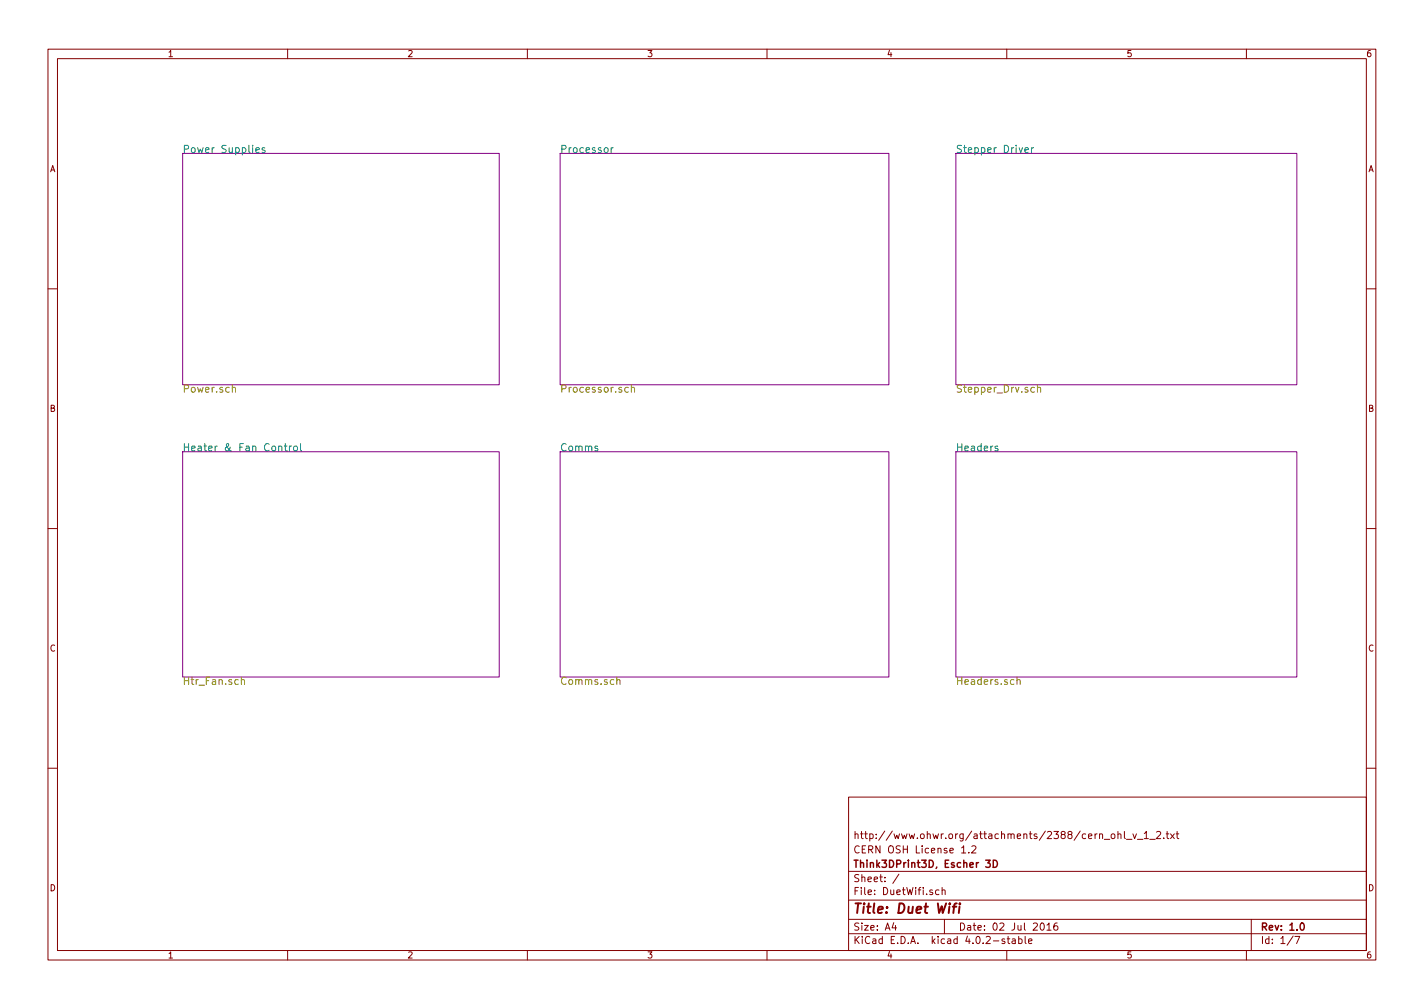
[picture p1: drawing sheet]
<svg xmlns="http://www.w3.org/2000/svg" width="297mm" height="210mm" viewBox="0 0 297 210" stroke-linecap="round" stroke-linejoin="round" font-family="sans-serif">
<g fill="none" stroke="#840000" stroke-width=".21">
<path d="M10 10.3h277v189.9h-277zM12 12.2h273v186.1h-273zM60 10.3v1.9M110 10.3v1.9M160 10.3v1.9M210 10.3v1.9M260 10.3v1.9M10 60.2h2M285 60.2h2M10 110.3h2M285 110.3h2M10 160.2h2"/>
<path d="M177 166.3h108v32h-108zM200.6 176.9l.4-.5v1.5M200.6 177.9h.8M202.1 177.8v.1M202.7 176.6l.6-.2 .3 .5-1 1h1M231.9 174.1l.2-.2 .4 .2 .1 .5-.2 .2-.3 .1-.2-.1zM233.2 174.1l.2-.2 .4 .1v.9M233.2 173.4v1.5M234.5 173.4v1.3l.2 .2M235 175.1h1.1M236.3 173.9l.4 1 .4-1M237.3 175.1h1.1"/>
<path d="M238.7 173.9l.4-.5v1.5M238.7 174.9h.8M239.8 175.1h1.2M241.2 173.6l.6-.2 .3 .5-.9 1h.9M242.7 174.8v.1M243.3 173.9h.5M243.5 173.4v1.3l.3 .2M244.2 173.9l.8 1M245 173.9l-.8 1M245.3 173.9h.6M245.5 173.4v1.3l.4 .2M285 160.2h2"/>
<path d="M60 198.3v1.9M110 198.3v1.9M160 198.3v1.9M177 194.8h108M177 191.8h108M177 187.8h108M177 181.8h108M186.4 192.5l-.3 1h.9M186.8 193v1M187.5 182.3l-1.3 2M195.9 185.7l-.5-.1-.3 .3 .1 .6 .2 .1 .5-.1M196.5 185.7l.2-.1 .4 .1 .1 .9"/>
<path d="M196.5 185.1v1.5M197 191.8v3M209.6 195.9l-.4-.1-.2 .2 .1 .3 .5 .1v.3h-.6M210 198.3v1.9M210.1 195.8h.5M210.3 195.3v1.3l.3 .2M211.2 195.9h.5l.1 .9M211.8 196.2l-.5 .1-.2 .2 .2 .3 .5-.1M212.5 195.9l.4-.1 .3 .3-.1 .6h-.6M212.5 195.3v1.5M213.8 195.3v1.3l.2 .2M214.6 196.3l.7-.1-.1-.3-.4-.1-.2 .2v.7h.6"/>
<path d="M217.1 192.7l.2-.2a.8 .8 0 0 1 .5 .8 .8 .8 0 0 1-.5 .7l-.3-.5zM218.4 193l.4-.5v1.5M218.4 194h.9M220.5 192.5l-.4 .1a1.11 1.11 0 0 0-.1 1.3l.4 .1 .2-.1 .1-.5-.3-.3-.4 .1-.2 .2M260 198.3v1.9M261 191.8v6.5M269.7 195.2l-1.2 2M270.1 195.3h1l-.6 1.5"/>
</g>
<path d="M205.6 179.4h1l-.6 .6 .5 .1v.7l-.2 .1-.7-.1M207.2 179.4a.76 .76 0 0 1 .9 .8 .76 .76 0 0 1-.9 .7zM271.3 192.7l.3-.2a.8 .8 0 0 1 .5 .8 .8 .8 0 0 1-.5 .7l-.4-.5z" fill="none" stroke="#840000" stroke-width=".3"/>
<path d="M198.7 189.1h.8M199.6 188.4l-.4 .1-.1 .2-.2 1.7M200.2 189.1l-.2 1.3M200.2 188.4v.2l.1-.1-.1-.1v.2" fill="none" stroke="#840000" stroke-width=".41"/>
<path d="M38.1 32h66v48.3h-66zM116.8 32h68.6v48.3h-68.6zM199.4 32h71.1v48.3h-71.1zM38.1 94.2h66v47h-66zM116.8 94.2h68.6v47h-68.6zM199.4 94.2h71.1v47h-71.1z" fill="none" stroke="#840084" stroke-width=".21"/>
<g fill="none" stroke="#008484" stroke-width=".21">
<path d="M53.4 31.3l.7-.1-.1-.3-.4-.1-.2 .2v.7h.6M55.2 30.9l-.3-.1-.2 .2v.2l.5 .2v.3h-.5M127.5 30.8v1M127.9 30.8l-.4 .3M213.8 31.3l.7-.1v-.3l-.5-.1-.2 .2 .1 .7h.6M215.2 30.8v1M215.6 30.8l-.4 .3M58.1 93.2l.1-.1a.36 .36 0 0 1 .6 .2v.8M59.3 93h.6M59.5 92.5v1.3l.4 .3M60.4 93v1.1M60.8 93l-.4 .3"/>
<path d="M61.3 93.2l.2-.2 .5 .2 .1 .6-.2 .2-.4 .1-.2-.2zM62.7 92.5v1.3l.2 .3M208.1 93.1l-.3-.1-.3 .3 .1 .2 .5 .1v.4h-.6"/>
</g>
<path d="M48.5 80.9a.36 .36 0 0 1 .6 .1v.8M131.1 80.9l-.5-.1-.3 .3 .2 .6h.6M131.7 80.9h.1a.36 .36 0 0 1 .6 .1v.8M131.7 80.3v1.5M216.4 80.9h.1a.36 .36 0 0 1 .6 .1v.8M216.4 80.3v1.5M50.3 141.9l.1-.1a.36 .36 0 0 1 .6 .2v.8M50.3 141.2v1.6M128.7 141.9l.1-.1a.36 .36 0 0 1 .5 .2v.8M128.7 141.2v1.6M212.1 141.9l.1-.1a.36 .36 0 0 1 .6 .2v.8M212.1 141.2v1.6" fill="none" stroke="#848400" stroke-width=".21"/>
<text font-size="2.8" fill="#840000" x="178" y="190.5">Title: Duet Wifi</text>
<g font-size="2.1" fill="#008484">
<text x="38.1" y="31.9">Power Supplies</text>
<text x="116.8" y="31.9">Processor</text>
<text x="199.4" y="31.9">Stepper Driver</text>
<text x="38.1" y="94.1">Heater &amp; Fan Control</text>
<text x="116.8" y="94.1">Comms</text>
<text x="199.4" y="94.1">Headers</text>
</g>
<g font-size="2.1" fill="#848400">
<text x="38.1" y="81.9">Power.sch</text>
<text x="116.8" y="81.9">Processor.sch</text>
<text x="199.4" y="81.9">Stepper_Drv.sch</text>
<text x="38.1" y="142.8">Htr_Fan.sch</text>
<text x="116.8" y="142.8">Comms.sch</text>
<text x="199.4" y="142.8">Headers.sch</text>
</g>
<g font-size="2.1" fill="#840000">
<text x="178" y="178">CERN OSH License 1.2</text>
<text x="178" y="175">http://www.ohwr.org/attachments/2388/cern_ohl_v_1_2.txt</text>
<text x="178" y="184">Sheet: /</text>
<text x="178" y="181">Think3DPrint3D, Escher 3D</text>
<text x="178" y="186.7">File: DuetWifi.sch</text>
<text x="178" y="196.9">KiCad E.D.A. kicad 4.0.2-stable</text>
<text x="178" y="194.1">Size: A4</text>
<text x="200" y="194.1">Date: 02 Jul 2016</text>
<text x="263" y="194.1">Rev: 1.0</text>
<text x="263" y="196.9">Id: 1/7</text>
</g>
<g font-size="1.8" fill="#840000">
<text x="35" y="11.9">1</text>
<text x="85" y="11.9">2</text>
<text x="135" y="11.9">3</text>
<text x="185" y="11.9">4</text>
<text x="235" y="11.9">5</text>
<text x="285" y="11.9">6</text>
<text x="10.4" y="35.9">A</text>
<text x="285.4" y="35.9">A</text>
<text x="10.4" y="85.9">B</text>
<text x="285.4" y="85.9">B</text>
<text x="10.4" y="135.9">C</text>
<text x="285.4" y="135.9">C</text>
<text x="10.4" y="185.9">D</text>
<text x="285.4" y="185.9">D</text>
<text x="35" y="199.9">1</text>
<text x="85" y="199.9">2</text>
<text x="135" y="199.9">3</text>
<text x="185" y="199.9">4</text>
<text x="235" y="199.9">5</text>
<text x="285" y="199.9">6</text>
</g>
</svg>
